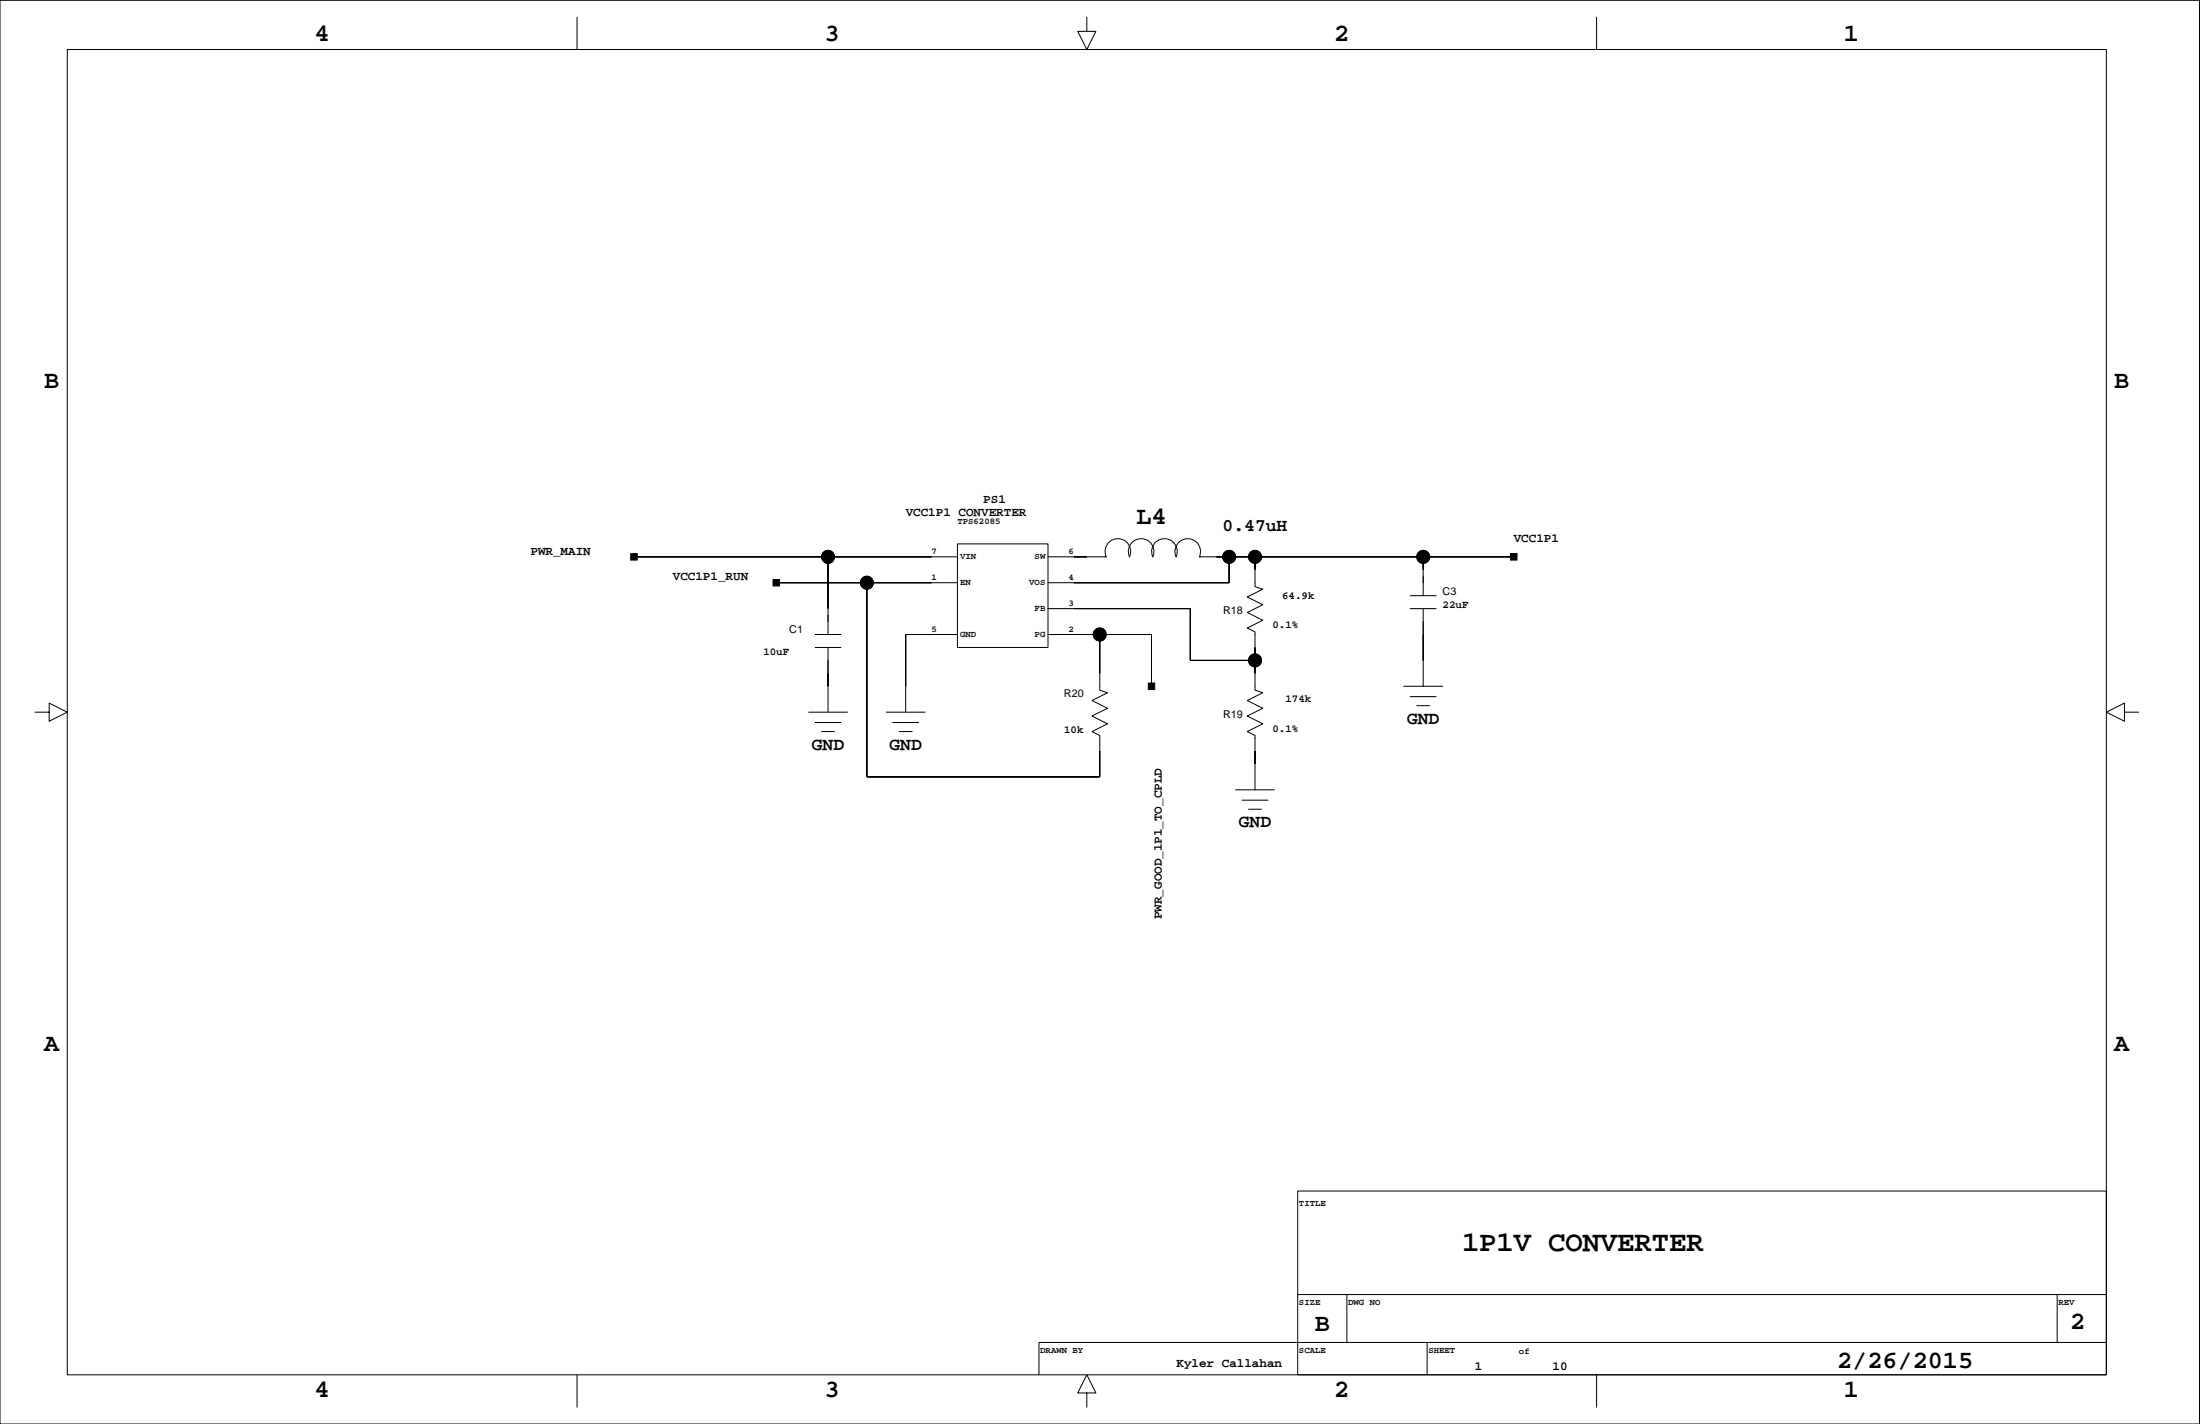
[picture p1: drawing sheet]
<svg xmlns="http://www.w3.org/2000/svg" width="432mm" height="279mm" viewBox="0 0 432 279" stroke-linecap="round" stroke-linejoin="round" font-family="sans-serif">
<g fill="none" stroke="#000" stroke-width=".2">
<path d="M0 .1h431.7v279.3h-431.7zM13.2 9.7h400.2v260.1h-400.2zM113.3 3.4v6.3M213.3 3.4v2.8h1.8l-1.8 3.5-1.8-3.5h1.8M313.4 3.4v6.3M124.4 109.3h63.5M152.4 114.3h35.5M162.5 109.3v15.2M170.1 114.3v38.1h45.8v-8.1l-1.6-.8 3.1-1.5-3.1-1.5 3.1-1.5-3.1-1.6 3.1-1.5-1.5-.5v-10.9M187.9 106.7h17.8v20.3h-17.8zM205.7 109.3h11.4a2.52 2.52 0 0 1 2.3-3.6 2.52 2.52 0 0 1 2.3 3.6 2.52 2.52 0 0 1 2.3-3.6 2.52 2.52 0 0 1 2.3 3.6 2.52 2.52 0 0 1 2.2-3.6 2.52 2.52 0 0 1 2.3 3.6 2.52 2.52 0 0 1 2.3-3.6 2.52 2.52 0 0 1 2.3 3.6h61.7M205.7 119.4h27.9v10.2h12.7"/>
<path d="M241.2 109.3v5h-35.5M246.3 109.3v5.8l1.5 .5-3 1.5 3 1.6-3 1.5 3 1.5-3 1.5 1.5 .8v11.4l1.5 .5-3 1.5 3 1.6-3 1.5 3 1.5-3 1.5 1.5 .8v10.7M276.8 119.4h5.1M276.8 116.9h5.1M279.3 109.3v7.6M279.3 119.4v15.3M6.9 139.7h2.7v-1.7l3.6 1.7-3.6 1.8v-1.8M158.7 139.7h7.6M160 124.5h5.1M160 127h5.1M162.5 127v12.7M174 139.7h7.6"/>
<path d="M187.9 124.5h-10.1v15.2M205.7 124.5h20.3v10.2M275.5 134.7h7.6M276.8 136.7h5.1M278.1 138.5h2.5M417 139.7v-1.7l-3.6 1.7 3.6 1.8v-1.8h2.8M160 141.8h5.1M161.3 143.5h2.5M175.2 141.8h5.1M176.5 143.5h2.5M242.5 155h7.6M243.8 157h5.1"/>
<path d="M245.1 158.8h2.5M254.7 233.7h158.7v36.1h-158.7zM254.7 254h158.7M264.4 254v9.4M403.8 254v9.4M113.3 269.8v6.3M213.3 273.3h1.8l-1.8-3.5-1.8 3.5h1.8v2.8M280.1 263.4v6.4M313.4 269.8v6.3M413.4 263.4h-209.5v6.4"/>
<circle cx="162.5" cy="109.3" r="1.27"/>
<circle cx="170.1" cy="114.3" r="1.27"/>
<circle cx="241.2" cy="109.3" r="1.27"/>
<circle cx="246.3" cy="109.3" r="1.27"/>
<circle cx="279.3" cy="109.3" r="1.27"/>
<circle cx="215.9" cy="124.5" r="1.27"/>
<circle cx="246.3" cy="129.6" r="1.27"/>
</g>
<g fill="#000" stroke="#000" stroke-width=".2">
<path d="M123.8 108.6h1.3v1.3h-1.3z" fill-rule="evenodd"/>
<path d="M151.7 113.7h1.3v1.3h-1.3z" fill-rule="evenodd"/>
<path d="M162.5 109.3v10.1z" fill-rule="evenodd"/>
<path d="M124.4 109.3h38.1z" fill-rule="evenodd"/>
<path d="M170.1 114.3v38.1z" fill-rule="evenodd"/>
<path d="M152.4 114.3h17.7z" fill-rule="evenodd"/>
<path d="M170.1 114.3h12.7z" fill-rule="evenodd"/>
<path d="M162.5 109.3h20.3z" fill-rule="evenodd"/>
<path d="M210.8 109.3h2.5z" fill-rule="evenodd"/>
<path d="M233.6 119.4v10.2z" fill-rule="evenodd"/>
<path d="M210.8 119.4h22.8z" fill-rule="evenodd"/>
<path d="M210.8 114.3h30.4z" fill-rule="evenodd"/>
<path d="M241.2 109.3v5z" fill-rule="evenodd"/>
<path d="M238.7 109.3h2.5z" fill-rule="evenodd"/>
<path d="M241.2 109.3h5.1z" fill-rule="evenodd"/>
<path d="M246.3 109.3v2.5z" fill-rule="evenodd"/>
<path d="M279.3 109.3v2.5z" fill-rule="evenodd"/>
<path d="M246.3 109.3h33z" fill-rule="evenodd"/>
<path d="M296.5 108.6h1.2v1.3h-1.2z" fill-rule="evenodd"/>
<path d="M279.3 109.3h17.8z" fill-rule="evenodd"/>
<path d="M162.5 132.1v2.6z" fill-rule="evenodd"/>
<path d="M177.8 124.5v10.2z" fill-rule="evenodd"/>
<path d="M177.8 124.5h5z" fill-rule="evenodd"/>
<path d="M215.9 124.5v7.6z" fill-rule="evenodd"/>
<path d="M210.8 124.5h5.1z" fill-rule="evenodd"/>
<path d="M225.4 134h1.2v1.3h-1.2z" fill-rule="evenodd"/>
<path d="M215.9 124.5h10.1z" fill-rule="evenodd"/>
<path d="M226 124.5v10.2z" fill-rule="evenodd"/>
<path d="M246.3 129.6v2.5z" fill-rule="evenodd"/>
<path d="M246.3 127v2.6z" fill-rule="evenodd"/>
<path d="M233.6 129.6h12.7z" fill-rule="evenodd"/>
<path d="M279.3 124.5v5.1z" fill-rule="evenodd"/>
<path d="M170.1 152.4h45.8z" fill-rule="evenodd"/>
<path d="M215.9 147.3v5.1z" fill-rule="evenodd"/>
<path d="M246.3 147.3v2.6z" fill-rule="evenodd"/>
<circle cx="162.5" cy="109.3" r="1.27"/>
<circle cx="170.1" cy="114.3" r="1.27"/>
<circle cx="241.2" cy="109.3" r="1.27"/>
<circle cx="246.3" cy="109.3" r="1.27"/>
<circle cx="279.3" cy="109.3" r="1.27"/>
<circle cx="215.9" cy="124.5" r="1.27"/>
<circle cx="246.3" cy="129.6" r="1.27"/>
</g>
<text font-size="5.6" x="287" y="245.4">1P1V CONVERTER</text>
<g font-size="4.9">
<text x="61.7" y="8.1">4</text>
<text x="161.8" y="8.1">3</text>
<text x="261.9" y="8.1">2</text>
<text x="361.9" y="8.1">1</text>
<text x="8.7" y="76.1">B</text>
<text x="415" y="76.1">B</text>
<text x="223" y="102.8">L4</text>
<text x="8.7" y="206.1">A</text>
<text x="415" y="206.1">A</text>
<text x="258" y="261.2">B</text>
<text x="406.3" y="260.7">2</text>
<text x="360.6" y="268.4">2/26/2015</text>
<text x="61.7" y="274.2">4</text>
<text x="161.8" y="274.2">3</text>
<text x="261.9" y="274.2">2</text>
<text x="361.9" y="274.2">1</text>
</g>
<g font-size="3.5">
<text x="240" y="104.1">0.47uH</text>
<text x="276.2" y="142">GND</text>
<text x="159.3" y="147.1">GND</text>
<text x="174.6" y="147.1">GND</text>
<text x="243.1" y="162.3">GND</text>
</g>
<g font-size="2.5">
<text x="177.8" y="101.2">VCC1P1 CONVERTER</text>
<text x="193" y="98.7">PS1</text>
<text x="297.1" y="106.3">VCC1P1</text>
<text x="104.1" y="108.8">PWR_MAIN</text>
<text x="132" y="113.9">VCC1P1_RUN</text>
<text x="228" y="180.4" transform="rotate(-90 228 180.4)">PWR_GOOD_1P1_TO_CPLD</text>
<text x="230.9" y="268.2">Kyler Callahan</text>
<text x="289.5" y="268.8">1</text>
<text x="304.7" y="268.8">10</text>
</g>
<g font-size="2.1">
<text x="251.7" y="117.5">64.9k</text>
<text x="283.1" y="116.8">C3</text>
<text x="283.1" y="119.4">22uF</text>
<text x="154.9" y="124.1">C1</text>
<text x="240.1" y="120.5">R18</text>
<text x="249.8" y="123.2">0.1%</text>
<text x="149.8" y="128.5">10uF</text>
<text x="208.8" y="136.8">R20</text>
<text x="252.3" y="137.8">174k</text>
<text x="208.9" y="143.8">10k</text>
<text x="240.1" y="140.8">R19</text>
<text x="249.8" y="143.5">0.1%</text>
</g>
<g font-size="1.8">
<text x="187.9" y="102.9">TPS62085</text>
<text x="182.8" y="113.8">1</text>
<text x="182.8" y="108.7">7</text>
<text x="188.4" y="109.8">VIN</text>
<text x="203.1" y="109.8">SW</text>
<text x="209.7" y="113.8">4</text>
<text x="209.7" y="108.7">6</text>
<text x="188.4" y="114.8">EN</text>
<text x="202" y="114.8">VOS</text>
<text x="203.1" y="119.9">FB</text>
<text x="209.7" y="118.8">3</text>
<text x="182.8" y="123.9">5</text>
<text x="188.4" y="125">GND</text>
<text x="203.1" y="125">PG</text>
<text x="209.7" y="123.9">2</text>
<text x="255" y="236.7">TITLE</text>
<text x="255" y="256">SIZE</text>
<text x="264.6" y="256">DWG NO</text>
<text x="404" y="256">REV</text>
<text x="204.2" y="265.4">DRAWN BY</text>
<text x="255" y="265.4">SCALE</text>
<text x="280.4" y="265.4">SHEET</text>
<text x="298.1" y="265.6">of</text>
</g>
</svg>
